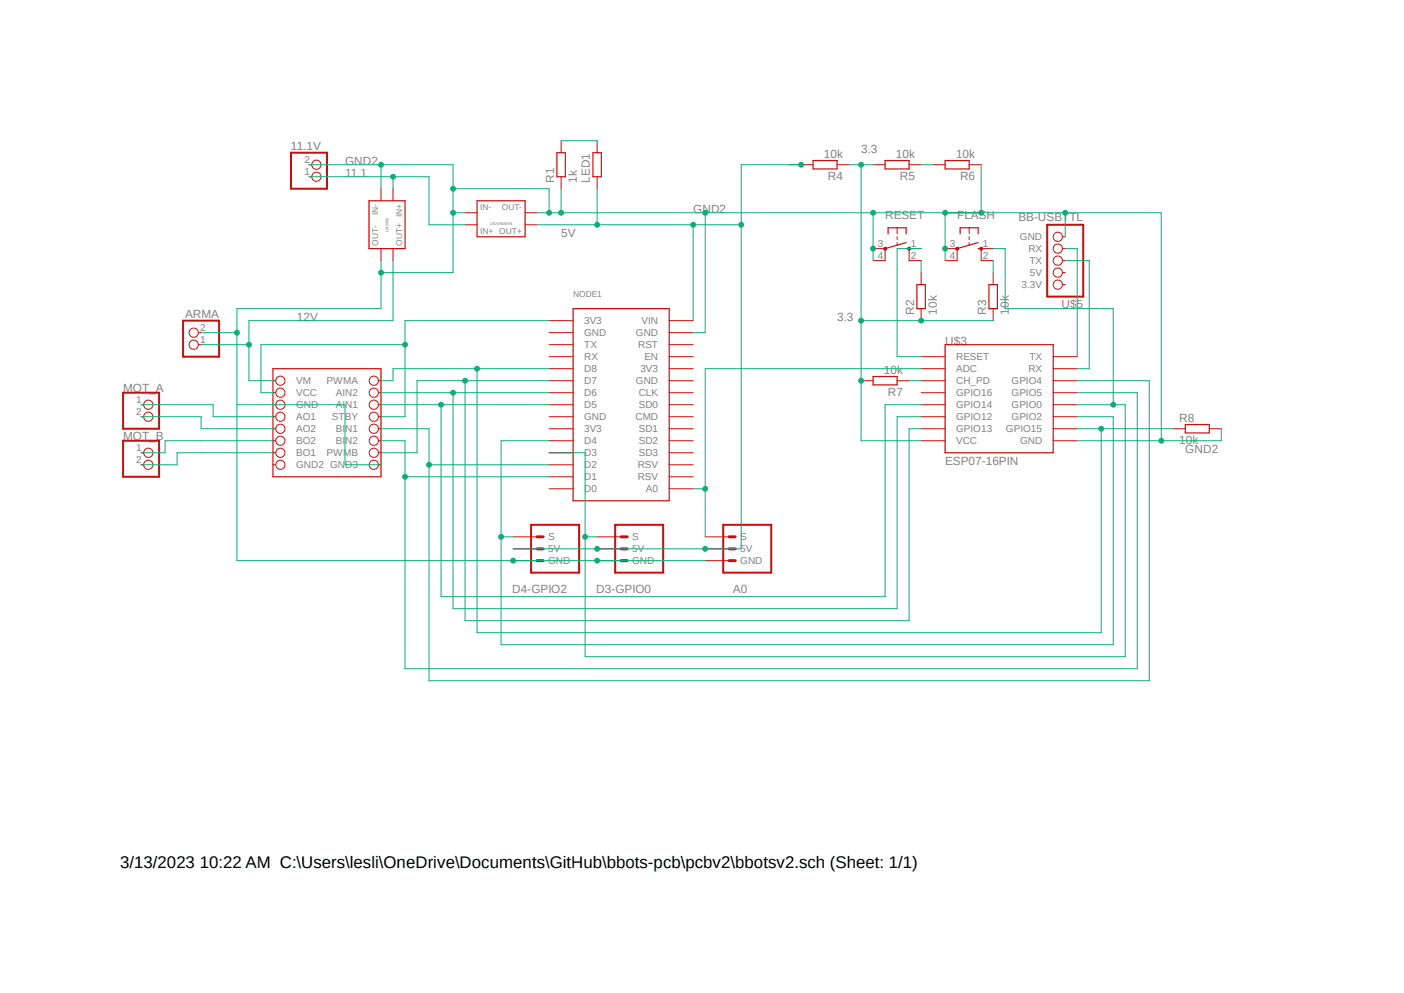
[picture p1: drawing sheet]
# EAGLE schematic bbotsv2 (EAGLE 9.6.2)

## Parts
11.1V  JST_2PIN-THM  [JST-PH-2-THM]
A0  BB-PIN3  [BB-PIN3]
ARMA  JST_2PIN-THM  [JST-PH-2-THM]
D3-GPIO0  BB-PIN3  [BB-PIN3]
D4-GPIO2  BB-PIN3  [BB-PIN3]
LED1  BB-RESM0805  [M0805]
MOT_A  JST_2PIN-THM  [JST-PH-2-THM]
MOT_B  JST_2PIN-THM  [JST-PH-2-THM]
NODE1  NODEMCU_ESP8266  [NODEMCU_ESP8266]
R1  1k  BB-RESM0805  [M0805]
R2  10k  BB-RESM0805  [M0805]
R3  10k  BB-RESM0805  [M0805]
R4  10k  BB-RESM0805  [M0805]
R5  10k  BB-RESM0805  [M0805]
R6  10k  BB-RESM0805  [M0805]
R7  10k  BB-RESM0805  [M0805]
R8  10k  BB-RESM0805  [M0805]
S1  10-XX  [B3F-10XX]
S2  10-XX  [B3F-10XX]
U$1  BB-LM2596  [BB-LM2596]
U$2  BB-TB6612  [BB-TB6612]
U$3  ESP07-16PIN  [ESP07-16PIN]
U$4  BB-LM2596MINI  [BB-LM2596MINI]
U$5  BB-USBTTL  [1X05]

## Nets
3.3: R2.1 R3.1 R4.1 R5.2 R7.2 U$3.VCC
5V: A0.2(5V) D3-GPIO0.2(5V) D4-GPIO2.2(5V) LED1.1 NODE1.VIN R4.2 U$4.OUT+
12V: ARMA.1 U$1.OUT+ U$2.VM
GND2: 11.1V.2 A0.1(GND) ARMA.2 D3-GPIO0.1(GND) D4-GPIO2.1(GND) NODE1.GND@4(GND) R1.1 R6.1 R8.2 S1.3(P) S1.4(P1) S2.3(P) S2.4(P1) U$1.IN- U$1.OUT- U$2.GND U$2.GND3 U$3.GND U$4.IN- U$4.OUT- U$5.GND
N$1: 11.1V.1 U$1.IN+ U$4.IN+
N$3: LED1.2 R1.2
N$4: NODE1.D8 R8.1 U$2.PWMA U$3.GPIO15
N$5: NODE1.D7 U$2.PWMB U$3.GPIO13
N$7: NODE1.D6 U$2.AI2(AIN2) U$3.GPIO12
N$8: NODE1.D5 U$2.AI1(AIN1) U$3.GPIO14
N$9: NODE1.D2 U$2.BI1(BIN1) U$3.GPIO4
N$10: NODE1.D1 U$2.BI2(BIN2) U$3.GPIO5
N$12: D4-GPIO2.3(S) NODE1.D4 U$3.GPIO2
N$13: MOT_A.2 U$2.AO2
N$14: MOT_A.1 U$2.AO1
N$15: MOT_B.1 U$2.BO2
N$16: MOT_B.2 U$2.BO1
N$17: NODE1.3V3@1(3V3) U$2.STBY U$2.VCC
N$18: D3-GPIO0.3(S) NODE1.D3 S2.1(S) U$3.GPIO0
N$19: U$3.TX U$5.RX
N$20: U$3.RX U$5.TX
N$21: A0.3(S) NODE1.A0 U$3.ADC
N$22: R2.2 S1.2(S1)
N$23: R3.2 S2.2(S1)
N$25: R5.1 R6.2
N$27: S1.1(S) U$3.REST(RESET)
N$28: R7.1 U$3.CH_PD
Unconnected: NODE1.CLK NODE1.CMD NODE1.D0 NODE1.EN NODE1.RST NODE1.RSV1(RSV) NODE1.RSV2(RSV) NODE1.RX NODE1.SD1 NODE1.SD2 NODE1.SD3 NODE1.SDO(SD0) NODE1.TX U$2.GND2 U$3.GPIO16 U$5.3.3V U$5.5V

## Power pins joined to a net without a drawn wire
3V3: NODE1.3V3@2(3V3) NODE1.3V3@3(3V3)
GND: NODE1.GND@1(GND) NODE1.GND@2(GND) NODE1.GND@3(GND)
